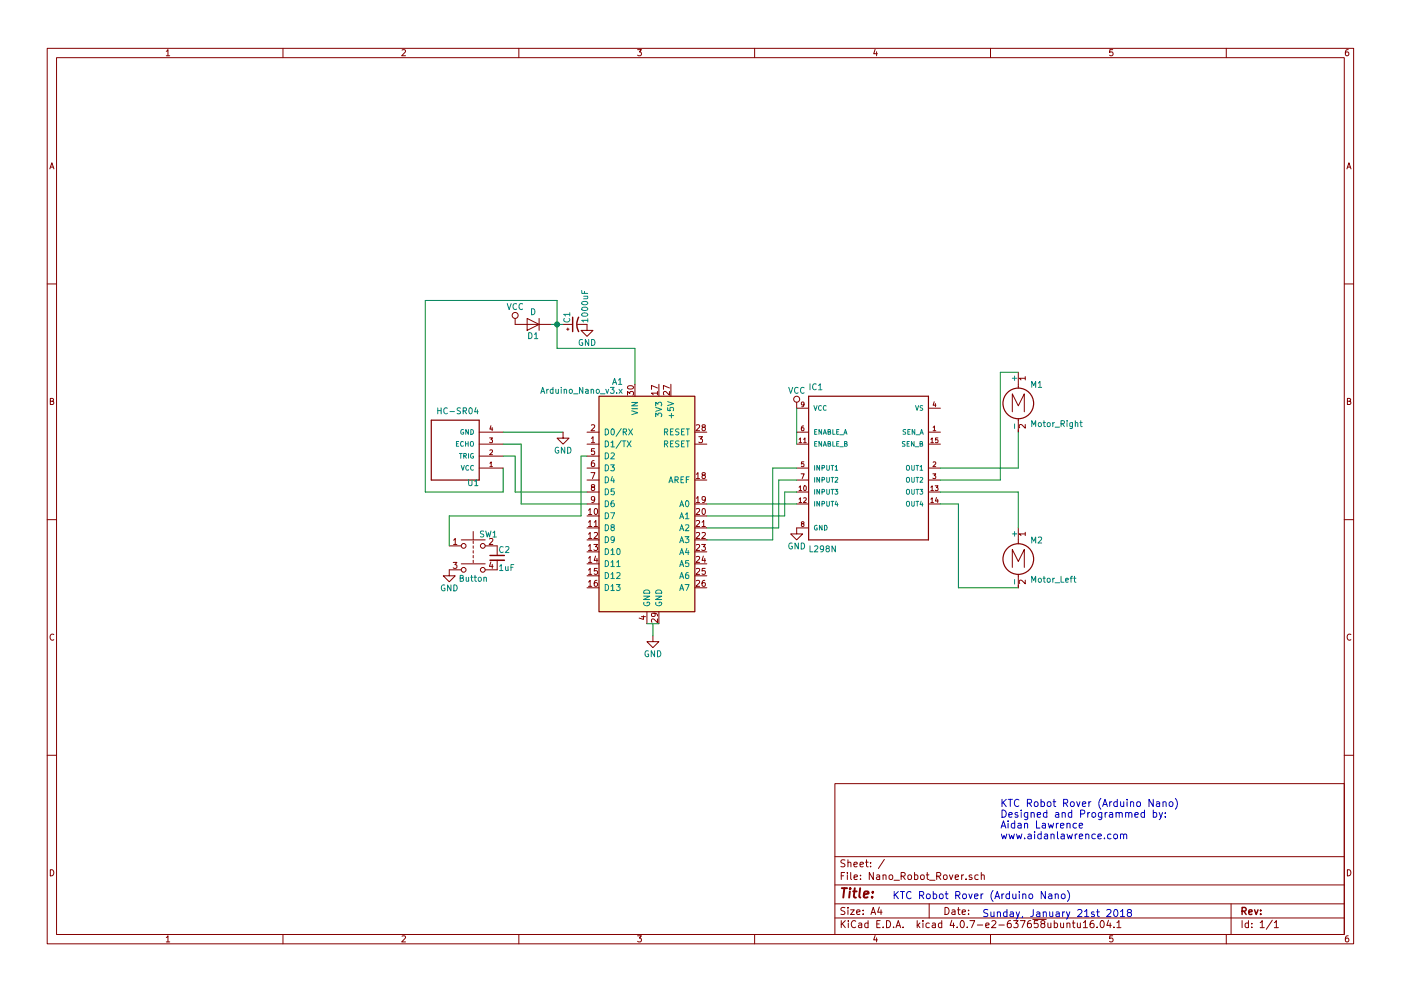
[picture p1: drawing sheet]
EESchema Schematic File Version 2
LIBS:power
LIBS:device
LIBS:switches
LIBS:relays
LIBS:motors
LIBS:transistors
LIBS:conn
LIBS:linear
LIBS:regul
LIBS:74xx
LIBS:cmos4000
LIBS:adc-dac
LIBS:memory
LIBS:xilinx
LIBS:microcontrollers
LIBS:dsp
LIBS:microchip
LIBS:analog_switches
LIBS:motorola
LIBS:texas
LIBS:intel
LIBS:audio
LIBS:interface
LIBS:digital-audio
LIBS:philips
LIBS:display
LIBS:cypress
LIBS:siliconi
LIBS:opto
LIBS:atmel
LIBS:contrib
LIBS:valves
LIBS:modules
LIBS:l298
LIBS:L298N
LIBS:HC-SR04
LIBS:Nano_Robot_Rover-cache
EELAYER 25 0
EELAYER END
$Descr A4 11693 8268
encoding utf-8
Sheet 1 1
Title ""
Date ""
Rev ""
Comp ""
Comment1 ""
Comment2 ""
Comment3 ""
Comment4 ""
$EndDescr
Text Notes 8350 7000 0    60   ~ 0
KTC Robot Rover (Arduino Nano)\nDesigned and Programmed by:\nAidan Lawrence\nwww.aidanlawrence.com\n
Text Notes 7450 7500 0    60   ~ 0
KTC Robot Rover (Arduino Nano)\n
Text Notes 8200 7650 0    60   ~ 0
Sunday, January 21st 2018
$Comp
L Arduino_Nano_v3.x A1
U 1 1
P 5400 4200
F 0 "A1" H 5200 5225 50  0000 R CNN
F 1 "Arduino_Nano_v3.x" H 5200 5150 50  0000 R CNN
F 2 "Modules:Arduino_Nano" H 5550 3250 50  0001 L CNN
F 3 "" H 5400 3200 50  0001 C CNN
	1    5400 4200
	1    0    0    -1  
$EndComp
$Comp
L L298N IC1
U 1 1
P 7250 4000
F 0 "IC1" H 6749 4752 50  0000 L BNN
F 1 "L298N" H 6749 3398 50  0000 L BNN
F 2 "MULTIWATT-15" H 7250 4000 50  0001 L BNN
F 3 "IC BRIDGE DRIVER PAR 15MULTIWATT" H 7250 4000 50  0001 L BNN
F 4 "STMicroelectronics" H 7250 4000 50  0001 L BNN "Field4"
F 5 "Unavailable" H 7250 4000 50  0001 L BNN "Field5"
F 6 "Multiwatt-15 STMicroelectronics" H 7250 4000 50  0001 L BNN "Field6"
F 7 "None" H 7250 4000 50  0001 L BNN "Field7"
F 8 "L298N" H 7250 4000 50  0001 L BNN "Field8"
	1    7250 4000
	1    0    0    -1  
$EndComp
$Comp
L GND #PWR?
U 1 1
P 6650 4400
F 0 "#PWR?" H 6650 4150 50  0001 C CNN
F 1 "GND" H 6650 4250 50  0000 C CNN
F 2 "" H 6650 4400 50  0001 C CNN
F 3 "" H 6650 4400 50  0001 C CNN
	1    6650 4400
	1    0    0    -1  
$EndComp
$Comp
L VCC #PWR?
U 1 1
P 6650 3400
F 0 "#PWR?" H 6650 3250 50  0001 C CNN
F 1 "VCC" H 6650 3550 50  0000 C CNN
F 2 "" H 6650 3400 50  0001 C CNN
F 3 "" H 6650 3400 50  0001 C CNN
	1    6650 3400
	1    0    0    -1  
$EndComp
$Comp
L GND #PWR?
U 1 1
P 5450 5300
F 0 "#PWR?" H 5450 5050 50  0001 C CNN
F 1 "GND" H 5450 5150 50  0000 C CNN
F 2 "" H 5450 5300 50  0001 C CNN
F 3 "" H 5450 5300 50  0001 C CNN
	1    5450 5300
	1    0    0    -1  
$EndComp
Wire Wire Line
	5400 5200 5500 5200
Wire Wire Line
	5450 5200 5450 5300
$Comp
L HC-SR04 U1
U 1 1
P 4000 3800
F 0 "U1" H 4000 4000 50  0000 L BNN
F 1 "HC-SR04" H 4000 3400 50  0000 L BNN
F 2 "XCVR_HC-SR04" H 4000 3800 50  0001 L BNN
F 3 "Unavailable" H 4000 3800 50  0001 L BNN
F 4 "Ultrasonic Sensor Module" H 4000 3800 50  0001 L BNN "Field4"
F 5 "OSEPP" H 4000 3800 50  0001 L BNN "Field5"
F 6 "5.95 USD" H 4000 3800 50  0001 L BNN "Field6"
F 7 "None" H 4000 3800 50  0001 L BNN "Field7"
F 8 "HC-SR04" H 4000 3800 50  0001 L BNN "Field8"
	1    4000 3800
	-1   0    0    1   
$EndComp
Wire Wire Line
	5900 4200 6650 4200
Wire Wire Line
	5900 4300 6550 4300
Wire Wire Line
	6550 4300 6550 4100
Wire Wire Line
	6550 4100 6650 4100
Wire Wire Line
	5900 4400 6500 4400
Wire Wire Line
	6500 4400 6500 4000
Wire Wire Line
	6500 4000 6650 4000
Wire Wire Line
	5900 4500 6450 4500
Wire Wire Line
	6450 4500 6450 3900
Wire Wire Line
	6450 3900 6650 3900
Wire Wire Line
	6650 3700 6650 3400
$Comp
L D D1
U 1 1
P 4450 2700
F 0 "D1" H 4450 2800 50  0000 C CNN
F 1 "D" H 4450 2600 50  0000 C CNN
F 2 "" H 4450 2700 50  0001 C CNN
F 3 "" H 4450 2700 50  0001 C CNN
	1    4450 2700
	-1   0    0    1   
$EndComp
$Comp
L CP1_Small C1
U 1 1
P 4800 2700
F 0 "C1" H 4810 2770 50  0000 L CNN
F 1 "1000uF" H 4810 2620 50  0000 L CNN
F 2 "" H 4800 2700 50  0001 C CNN
F 3 "" H 4800 2700 50  0001 C CNN
	1    4800 2700
	0    -1   -1   0   
$EndComp
Wire Wire Line
	4600 2700 4700 2700
Wire Wire Line
	4650 2500 4650 2900
Wire Wire Line
	4650 2900 5300 2900
Wire Wire Line
	5300 2900 5300 3200
Connection ~ 4650 2700
$Comp
L VCC #PWR?
U 1 1
P 4300 2700
F 0 "#PWR?" H 4300 2550 50  0001 C CNN
F 1 "VCC" H 4300 2850 50  0000 C CNN
F 2 "" H 4300 2700 50  0001 C CNN
F 3 "" H 4300 2700 50  0001 C CNN
	1    4300 2700
	1    0    0    -1  
$EndComp
Wire Wire Line
	4650 2500 3550 2500
Wire Wire Line
	3550 2500 3550 4100
Wire Wire Line
	3550 4100 4200 4100
Wire Wire Line
	4200 4100 4200 3900
Wire Wire Line
	4200 3600 4700 3600
$Comp
L GND #PWR?
U 1 1
P 4700 3600
F 0 "#PWR?" H 4700 3350 50  0001 C CNN
F 1 "GND" H 4700 3450 50  0000 C CNN
F 2 "" H 4700 3600 50  0001 C CNN
F 3 "" H 4700 3600 50  0001 C CNN
	1    4700 3600
	1    0    0    -1  
$EndComp
Wire Wire Line
	4200 3800 4300 3800
Wire Wire Line
	4300 3800 4300 4100
Wire Wire Line
	4300 4100 4900 4100
Wire Wire Line
	4900 4200 4350 4200
Wire Wire Line
	4350 4200 4350 3700
Wire Wire Line
	4350 3700 4200 3700
$Comp
L SW_Push_Dual SW1
U 1 1
P 3950 4550
F 0 "SW1" H 4000 4650 50  0000 L CNN
F 1 "Button" H 3950 4280 50  0000 C CNN
F 2 "" H 3950 4750 50  0001 C CNN
F 3 "" H 3950 4750 50  0001 C CNN
	1    3950 4550
	1    0    0    -1  
$EndComp
$Comp
L C_Small C2
U 1 1
P 4150 4650
F 0 "C2" H 4160 4720 50  0000 L CNN
F 1 "1uF" H 4160 4570 50  0000 L CNN
F 2 "" H 4150 4650 50  0001 C CNN
F 3 "" H 4150 4650 50  0001 C CNN
	1    4150 4650
	1    0    0    -1  
$EndComp
$Comp
L GND #PWR?
U 1 1
P 3750 4750
F 0 "#PWR?" H 3750 4500 50  0001 C CNN
F 1 "GND" H 3750 4600 50  0000 C CNN
F 2 "" H 3750 4750 50  0001 C CNN
F 3 "" H 3750 4750 50  0001 C CNN
	1    3750 4750
	1    0    0    -1  
$EndComp
Wire Wire Line
	3750 4550 3750 4300
Wire Wire Line
	3750 4300 4850 4300
Wire Wire Line
	4850 4300 4850 3800
Wire Wire Line
	4850 3800 4900 3800
$Comp
L Motor_DC M1
U 1 1
P 8500 3300
F 0 "M1" H 8600 3400 50  0000 L CNN
F 1 "Motor_Right" H 8600 3100 50  0000 L TNN
F 2 "" H 8500 3210 50  0001 C CNN
F 3 "" H 8500 3210 50  0001 C CNN
	1    8500 3300
	1    0    0    -1  
$EndComp
$Comp
L Motor_DC M2
U 1 1
P 8500 4600
F 0 "M2" H 8600 4700 50  0000 L CNN
F 1 "Motor_Left" H 8600 4400 50  0000 L TNN
F 2 "" H 8500 4510 50  0001 C CNN
F 3 "" H 8500 4510 50  0001 C CNN
	1    8500 4600
	1    0    0    -1  
$EndComp
Wire Wire Line
	8500 3600 8500 3900
Wire Wire Line
	8500 3900 7850 3900
Wire Wire Line
	7850 4000 8350 4000
Wire Wire Line
	8350 4000 8350 3100
Wire Wire Line
	8350 3100 8500 3100
Wire Wire Line
	8500 4400 8500 4100
Wire Wire Line
	8500 4100 7850 4100
Wire Wire Line
	8500 4900 8000 4900
Wire Wire Line
	8000 4900 8000 4200
Wire Wire Line
	8000 4200 7850 4200
$Comp
L GND #PWR?
U 1 1
P 4900 2700
F 0 "#PWR?" H 4900 2450 50  0001 C CNN
F 1 "GND" H 4900 2550 50  0000 C CNN
F 2 "" H 4900 2700 50  0001 C CNN
F 3 "" H 4900 2700 50  0001 C CNN
	1    4900 2700
	1    0    0    -1  
$EndComp
$EndSCHEMATC
